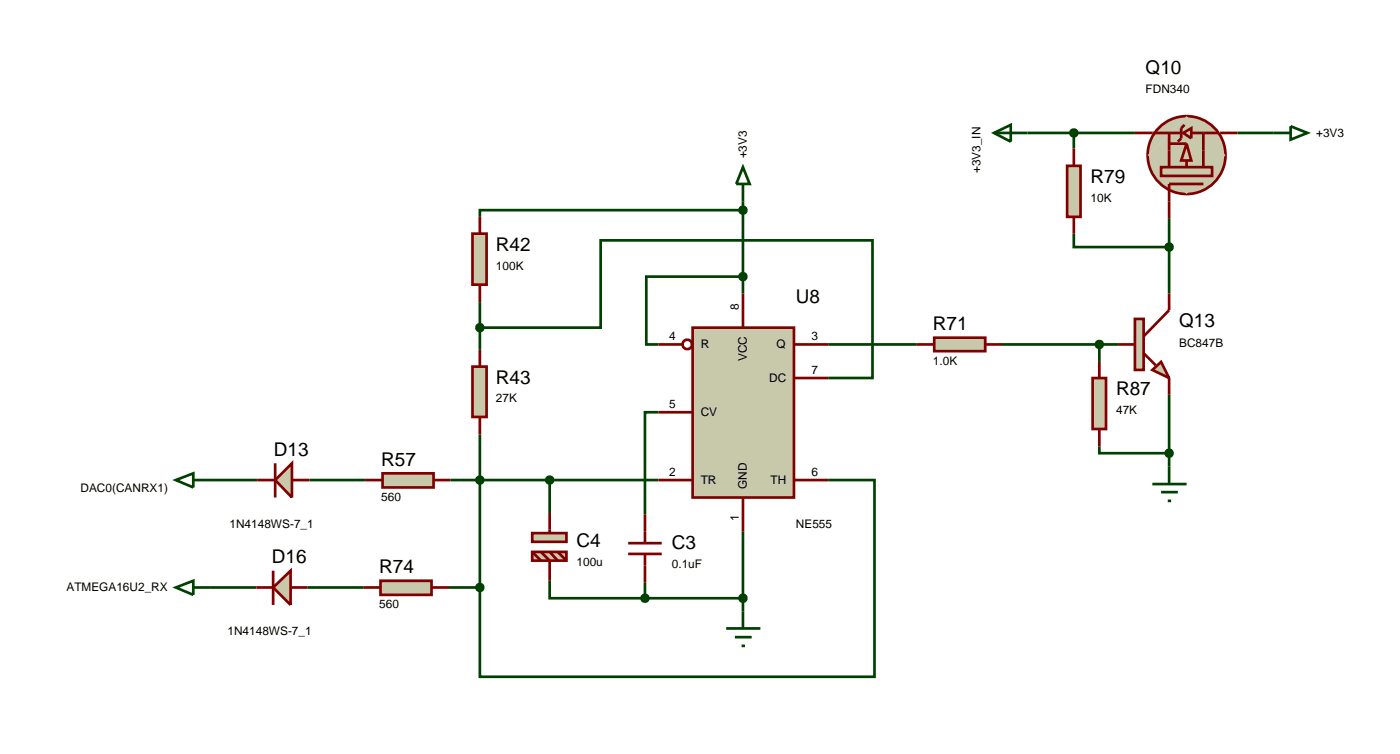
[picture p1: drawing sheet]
<svg xmlns="http://www.w3.org/2000/svg" width="209mm" height="112mm" viewBox="0 0 209 112" stroke-linecap="round" stroke-linejoin="round" font-family="sans-serif">
<g fill="none" stroke="#004000" stroke-width=".4">
<path d="M148.1 19.8l2.5-1.2v2.5zM148.1 19.8h21M160 19.8v2.3M184.4 19.8h5.3M110.7 31.3h-39.2v1M110.7 30v13.7M160 34.8v2h14.2M174.2 32.5v11.2M71.5 48.8h18v-13h40.5v20.5h-6.6M71.5 45v7.1M110.7 41.2h-14.4v10.1h1.8M123.4 51.3h13.2"/>
<path d="M149.3 51.3h17.3M163.8 51.3v2.6M174.2 58.8v10.7M31.3 71.5h7.1M46.1 71.5h8.3M67.1 71.5h31M71.5 64.7v22.8M81.9 71.5v4.9M98.1 61.4h-2v15.2M110.7 79.2v11.9M123.4 71.5h6.9v29.3h-58.8v-13.3M163.8 66.5v1h10.4"/>
<path d="M31.3 87.5h6.9M45.8 87.5h8.4M66.9 87.5h4.6M81.9 86.5v2.6h14.2M96.1 86.8v2.3M96.1 89.1h14.6"/>
</g>
<path d="M103.2 48.8h15.1v25.3h-15.1z" fill="#c8c8aa" stroke="#800000" stroke-width=".4"/>
<g fill="none" stroke="#800000" stroke-width=".4">
<path d="M98.1 51.3h3.6M110.7 43.7v5.1M118.3 51.3h5.1M118.3 56.3h5.1M98.1 71.5h5.1M98.1 61.4h5.1M110.7 74.1v5.1M118.3 71.5h5.1"/>
<circle cx="102.4" cy="51.3" r=".7"/>
</g>
<path d="M70.4 34.8h2.1v7.6h-2.1z" fill="#c8c8aa" stroke="#800000" stroke-width=".4"/>
<path d="M71.5 32.3v2.5M71.5 42.4v2.6" fill="none" stroke="#800000" stroke-width=".4"/>
<path d="M70.4 54.6h2.1v7.5h-2.1z" fill="#c8c8aa" stroke="#800000" stroke-width=".4"/>
<path d="M71.5 52.1v2.5M71.5 62.1v2.6" fill="none" stroke="#800000" stroke-width=".4"/>
<path d="M71.1 48.5l.4-.2-.5 .5zM71.5 48.3l.3 .1 .2 .4zM72 48.8l-.2 .4-.3 .1zM71 48.8l.5 .5-.3-.1z" fill="#004000" stroke="#004000" stroke-width=".4"/>
<path d="M71 48.8l.5-.5 .5 .5-.5 .5z" fill="#004000"/>
<path d="M110.7 24.9l1 2.5h-2zM110.7 27.4v2.6" fill="none" stroke="#004000" stroke-width=".4"/>
<path d="M110.4 40.8l.3-.1-.5 .5zM110.7 40.7l.4 .2 .1 .3zM110.7 41.7l.5-.5-.2 .4zM110.2 41.2l.5 .5-.4-.2z" fill="#004000" stroke="#004000" stroke-width=".4"/>
<path d="M110.7 40.7l.5 .5-.5 .5-.5-.5z" fill="#004000"/>
<path d="M108.2 93.6h5.1M109.5 94.9h2.5M110.5 96.2h.5M110.7 91.1v2.5" fill="none" stroke="#004000" stroke-width=".4"/>
<path d="M110.4 30.9l.3-.1-.5 .5zM110.7 30.8l.4 .2 .1 .3zM110.7 31.8l.5-.5-.2 .4zM110.2 31.3l.5 .5-.4-.2z" fill="#004000" stroke="#004000" stroke-width=".4"/>
<path d="M110.7 30.8l.5 .5-.5 .5-.5-.5z" fill="#004000"/>
<path d="M71.1 71.2l.4-.2-.5 .5zM71.5 71l.3 .1 .2 .4zM72 71.5l-.2 .4-.3 .1zM71 71.5l.5 .5-.4-.2z" fill="#004000" stroke="#004000" stroke-width=".4"/>
<path d="M71 71.5l.5-.5 .5 .5-.5 .5z" fill="#004000"/>
<path d="M57 70.5h7.6v2.1h-7.6z" fill="#c8c8aa" stroke="#800000" stroke-width=".4"/>
<path d="M54.4 71.5h2.6M64.6 71.5h2.5" fill="none" stroke="#800000" stroke-width=".4"/>
<path d="M41 71.5l2.5-2.5v5.1z" fill="#c8c8aa" stroke="#800000" stroke-width=".4"/>
<path d="M38.4 71.5h2.6M41 69v5.1M43.5 71.5h2.6" fill="none" stroke="#800000" stroke-width=".4"/>
<path d="M139.2 50.3h7.6v2h-7.6z" fill="#c8c8aa" stroke="#800000" stroke-width=".4"/>
<path d="M136.6 51.3h2.6M146.8 51.3h2.5M96.1 76.6v4.3M93.6 82.5h5M93.6 80.9h5M96.1 82.5v4.3" fill="none" stroke="#800000" stroke-width=".4"/>
<path d="M110.3 88.8l.4-.2-.5 .5zM110.7 88.6l.3 .1 .2 .4zM111.2 89.1l-.1 .3-.4 .2zM110.2 89.1l.5 .5-.4-.2z" fill="#004000" stroke="#004000" stroke-width=".4"/>
<path d="M110.2 89.1l.5-.5 .5 .5-.5 .5z" fill="#004000"/>
<path d="M95.8 88.7l.3-.1-.5 .5zM96.1 88.6l.3 .1 .2 .4zM96.6 89.1l-.2 .4-.3 .1zM95.6 89.1l.5 .5-.4-.2z" fill="#004000" stroke="#004000" stroke-width=".4"/>
<path d="M96.1 88.6l.5 .5-.5 .5-.5-.5z" fill="#004000"/>
<g fill="#c8c8aa" stroke="#800000" stroke-width=".4">
<path d="M176.8 21.4l.7 2.5h-1.5z"/>
<path d="M173 24.9h7.6v1.3h-7.6z"/>
<path d="M172.7 19a5.8 5.8 0 0 1 4.1-1.7l-5.8 5.8a5.8 5.8 0 0 1 1.7-4.1zM176.8 17.3a5.8 5.8 0 0 1 5.8 5.8zM176.8 28.9l5.8-5.8a5.8 5.8 0 0 1-5.8 5.8zM171 23.1l5.8 5.8a5.8 5.8 0 0 1-5.8-5.8z"/>
</g>
<path d="M171 23.1l5.8-5.8 5.8 5.8-5.8 5.8z" fill="#c8c8aa"/>
<path d="M174.2 19.8v5.1M179.3 19.8v5.1M174.2 21.4h2.6M176.8 23.9v1M179.3 27.4h-5.1v2.6" fill="none" stroke="#800000" stroke-width=".4"/>
<path d="M176.3 19.8l1.2-.7v1.5z" fill="#c8c8aa" stroke="#800000" stroke-width=".4"/>
<path d="M169.1 19.8h6.9M176.5 18.6l-.5 .5v1.5l-.5 .5M177.5 19.8h4.1M181.8 19.8h2.6M174.2 30v2.5" fill="none" stroke="#800000" stroke-width=".4"/>
<path d="M159 24.7h2v7.6h-2z" fill="#c8c8aa" stroke="#800000" stroke-width=".4"/>
<path d="M160 22.1v2.6M160 32.3v2.5" fill="none" stroke="#800000" stroke-width=".4"/>
<path d="M159.7 19.4l.3-.1-.5 .5zM160 19.3l.3 .1 .2 .4zM160.5 19.8l-.2 .4-.3 .1zM159.5 19.8l.5 .5-.4-.2z" fill="#004000" stroke="#004000" stroke-width=".4"/>
<path d="M160 19.3l.5 .5-.5 .5-.5-.5z" fill="#004000"/>
<path d="M189.7 19.8h2.6M192.3 18.8l2.5 1-2.5 1z" fill="none" stroke="#004000" stroke-width=".4"/>
<g fill="#c8c8aa" stroke="#800000" stroke-width=".4">
<path d="M171.7 55.1l1.3-1.2 1.2 2.4z"/>
<path d="M169.1 47.5h1.3v7.6h-1.3z"/>
</g>
<path d="M166.6 51.3h2.5M170.4 52.6l1.8 1.8M174.2 43.7v2.5l-3.8 3.9M174.2 56.3v2.5" fill="none" stroke="#800000" stroke-width=".4"/>
<path d="M162.8 56.3h2v7.6h-2z" fill="#c8c8aa" stroke="#800000" stroke-width=".4"/>
<path d="M163.8 53.9v2.4M163.8 63.9v2.6" fill="none" stroke="#800000" stroke-width=".4"/>
<path d="M173.8 36.5l.4-.2-.5 .5zM174.2 36.3l.3 .1 .2 .4zM174.7 36.8l-.1 .3-.4 .2zM173.7 36.8l.5 .5-.4-.2z" fill="#004000" stroke="#004000" stroke-width=".4"/>
<path d="M173.7 36.8l.5-.5 .5 .5-.5 .5z" fill="#004000"/>
<path d="M163.5 50.9l.3-.1-.5 .5zM163.8 50.8l.4 .2 .1 .3zM164.3 51.3l-.2 .4-.3 .1zM163.3 51.3l.5 .5-.3-.1z" fill="#004000" stroke="#004000" stroke-width=".4"/>
<path d="M163.8 50.8l.5 .5-.5 .5-.5-.5z" fill="#004000"/>
<path d="M171.7 72.1h5.1M173 73.3h2.5M174 74.6h.5M174.2 69.5v2.6" fill="none" stroke="#004000" stroke-width=".4"/>
<path d="M173.8 67.2l.4-.2-.5 .5zM174.2 67l.4 .2 .1 .3zM174.2 68l.5-.5-.2 .4zM173.7 67.5l.5 .5-.4-.2z" fill="#004000" stroke="#004000" stroke-width=".4"/>
<path d="M173.7 67.5l.5-.5 .5 .5-.5 .5z" fill="#004000"/>
<g fill="#c8c8aa" stroke="#800000" stroke-width=".4">
<path d="M79.3 79.4h5.1v1.3h-5.1z"/>
<path d="M79.3 82.2h5.1v1.3h-5.1z"/>
</g>
<path d="M81.9 76.4v3M79.3 82.2l1.3 1.3M80.6 82.2l1.3 1.3v3M81.9 82.2l1.2 1.3M83.1 82.2l1.3 1.3" fill="none" stroke="#800000" stroke-width=".4"/>
<path d="M81.6 71.1l.3-.1-.5 .5zM81.9 71l.3 .1 .2 .4zM82.4 71.5l-.1 .3-.4 .2zM81.4 71.5l.5 .5-.4-.2z" fill="#004000" stroke="#004000" stroke-width=".4"/>
<path d="M81.9 71l.5 .5-.5 .5-.5-.5z" fill="#004000"/>
<path d="M56.7 86.5h7.6v2.1h-7.6z" fill="#c8c8aa" stroke="#800000" stroke-width=".4"/>
<path d="M54.2 87.5h2.5M64.3 87.5h2.6" fill="none" stroke="#800000" stroke-width=".4"/>
<path d="M40.7 87.5l2.6-2.5v5.1z" fill="#c8c8aa" stroke="#800000" stroke-width=".4"/>
<path d="M38.2 87.5h2.5M40.7 85v5.1M43.3 87.5h2.5" fill="none" stroke="#800000" stroke-width=".4"/>
<path d="M71.2 87.1l.3-.1-.5 .5zM71.5 87l.3 .1 .2 .4zM72 87.5l-.2 .4-.3 .1zM71 87.5l.5 .5-.4-.2z" fill="#004000" stroke="#004000" stroke-width=".4"/>
<path d="M71.5 87l.5 .5-.5 .5-.5-.5z" fill="#004000"/>
<path d="M26.2 71.5l2.6-1v2.1zM28.8 71.5h2.5M26.2 87.5l2.6-1v2.1zM28.8 87.5h2.5" fill="none" stroke="#004000" stroke-width=".4"/>
<g font-size="2.8">
<text x="170.7" y="11">Q10</text>
<text x="162.5" y="27.3">R79</text>
<text x="73.9" y="37.4">R42</text>
<text x="118.6" y="45.1">U8</text>
<text x="139" y="49.2">R71</text>
<text x="175.7" y="48.8">Q13</text>
<text x="73.9" y="57.2">R43</text>
<text x="166.3" y="58.9">R87</text>
<text x="40.8" y="67.9">D13</text>
<text x="56.8" y="69.4">R57</text>
<text x="40.5" y="83.9">D16</text>
<text x="85.9" y="81.5">C4</text>
<text x="100.1" y="81.8">C3</text>
<text x="56.5" y="85.4">R74</text>
</g>
<g font-size="1.8">
<text x="170.7" y="13.8">FDN340</text>
<text x="111.3" y="23.6" transform="rotate(-90 111.3 23.6)">+3V3</text>
<text x="196.1" y="20.4">+3V3</text>
<text x="146.1" y="25.8" transform="rotate(-90 146.1 25.8)">+3V3_IN</text>
<text x="162.5" y="30.1">10K</text>
<text x="73.9" y="40.2">100K</text>
<text x="110.1" y="46.2" transform="rotate(-90 110.1 46.2)">8</text>
<text x="99.7" y="50.7">4</text>
<text x="104.4" y="51.9">R</text>
<text x="111.3" y="53.8" transform="rotate(-90 111.3 53.8)">VCC</text>
<text x="115.7" y="51.9">Q</text>
<text x="120.9" y="50.7">3</text>
<text x="175.7" y="51.7">BC847B</text>
<text x="73.9" y="59.9">27K</text>
<text x="114.6" y="56.9">DC</text>
<text x="120.9" y="55.7">7</text>
<text x="139" y="54.3">1.0K</text>
<text x="99.7" y="60.8">5</text>
<text x="104.4" y="62">CV</text>
<text x="166.3" y="61.7">47K</text>
<text x="99.7" y="70.9">2</text>
<text x="120.9" y="70.9">6</text>
<text x="12" y="73.3">DAC0(CANRX1)</text>
<text x="56.8" y="74.6">560</text>
<text x="104.4" y="72.1">TR</text>
<text x="110.1" y="77.6" transform="rotate(-90 110.1 77.6)">1</text>
<text x="111.3" y="72.8" transform="rotate(-90 111.3 72.8)">GND</text>
<text x="114.8" y="72.1">TH</text>
<text x="34.2" y="78.6">1N4148WS-7_1</text>
<text x="118.6" y="78.6">NE555</text>
<text x="9.9" y="88.1">ATMEGA16U2_RX</text>
<text x="85.9" y="84.3">100u</text>
<text x="100.1" y="84.6">0.1uF</text>
<text x="33.9" y="94.6">1N4148WS-7_1</text>
<text x="56.5" y="90.6">560</text>
</g>
</svg>
